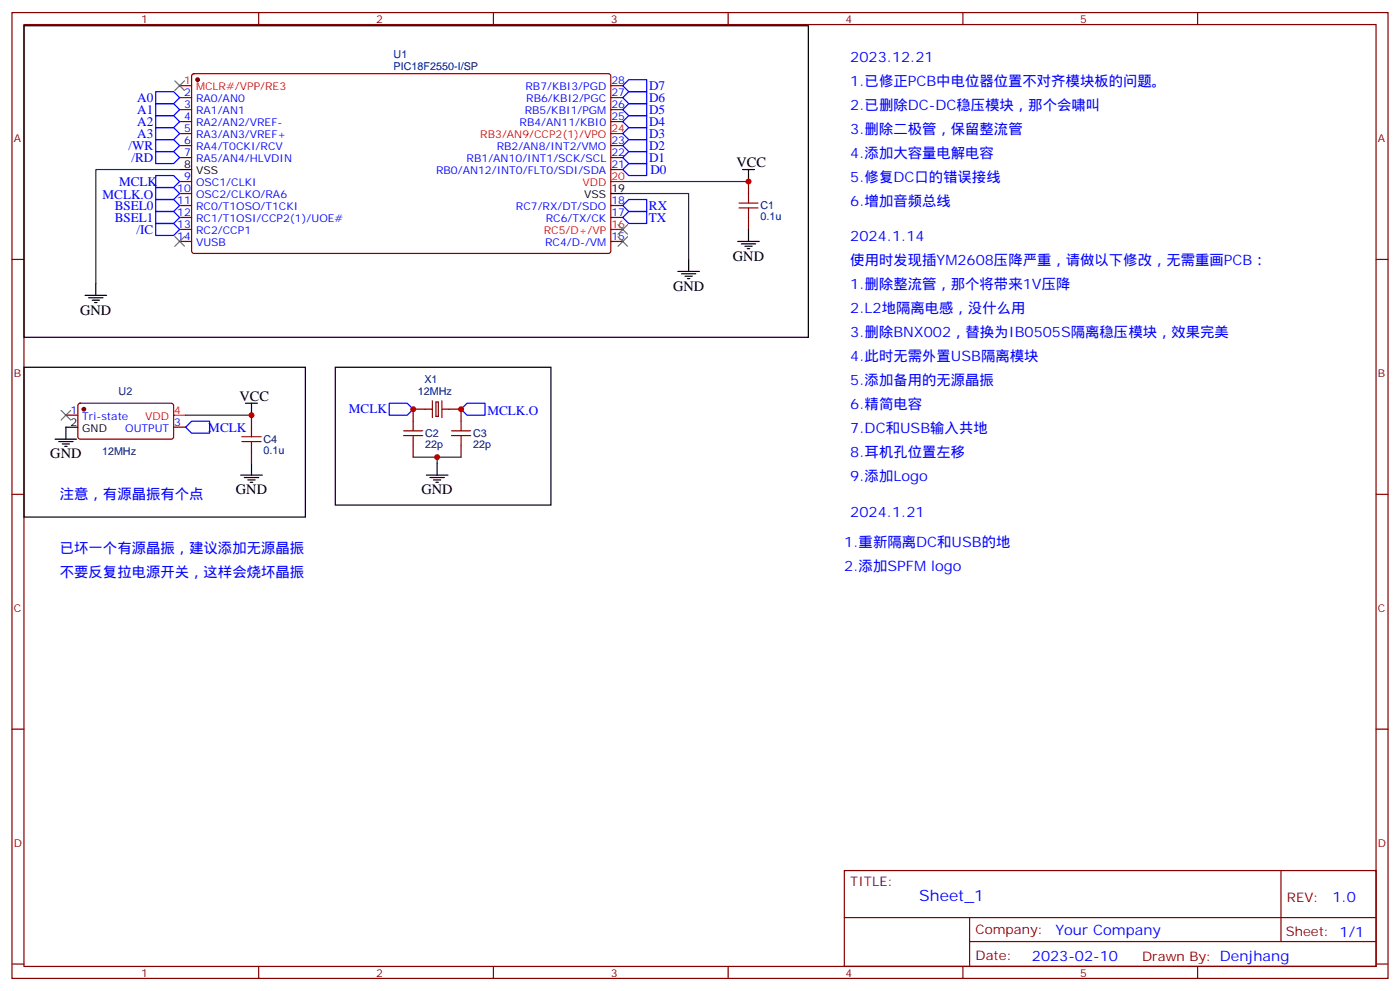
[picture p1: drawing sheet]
<svg xmlns="http://www.w3.org/2000/svg" width="412mm" height="292mm" viewBox="0 0 412 292" stroke-linecap="round" stroke-linejoin="round" font-family="sans-serif">
<g fill="none" stroke="#870000" stroke-width=".35">
<path d="M3.5 3.7h405.4v284.3h-405.4zM7.1 7.2h398.2v277.3h-398.2zM76.2 3.7v3.5M145.3 3.7v3.5M214.5 3.7v3.5M283.6 3.7v3.5M352.8 3.7v3.5M52.9 28.8h3.5M52.9 32.3h3.5M52.9 35.8h3.5M52.9 39.3h3.5M56.7 21.9l.4-.2 122.4 .1 .4 .6v51.8l-.7 .4-122.3-.1-.5-.6v-51.5z"/>
<path d="M179.9 25.2h3.5M179.9 28.8h3.5M179.9 32.3h3.5M179.9 35.8h3.5M52.9 42.9h3.5M52.9 46.4h3.5M52.9 57h3.5M52.9 53.4h3.5M179.9 42.9h3.5M179.9 46.4h3.5M179.9 49.9h3.5M220.5 53.4v3.6"/>
<path d="M3.5 76.4h3.6M52.9 60.5h3.5M52.9 64h3.5M52.9 71.1h3.5M52.9 67.6h3.5M179.9 60.5h3.5M179.9 64h3.5M179.9 71.1h3.5M220.5 64v3.6M405.3 76.4h3.6M23.2 118.9l.4-.2 27.1 .1 .5 .6-.1 9.5-.7 .4-27-.1-.5-.6v-9.2zM127.4 118v4.9"/>
<path d="M128.4 118.4h.7v4.2h-.7zM130.2 118v4.9M19.4 122.2h3.5M51.2 125.8h3.5M74.1 122.2v3.6M74.1 132.8v3.5M121.7 131.1v3.5M127.4 120.5h-5.7v3.5M130.2 120.5h5.6v3.5M135.8 131.1v3.5M3.5 145.5h3.6M405.3 145.5h3.6"/>
<path d="M3.5 214.7h3.6M405.3 214.7h3.6M248.7 256.3h156.6v28.2h-156.6zM377.3 256.3v20.9M248.7 270.1h156.5M285.6 277.2h119.6M285.6 270.1v14.2M3.5 283.8h3.6M76.2 284.5v3.5M145.3 284.5v3.5M214.5 284.5v3.5M283.6 284.5v3.5"/>
<path d="M352.8 284.5v3.5M405.3 283.8h3.6"/>
</g>
<path d="M52.9 25.2h3.5M179.9 39.3h3.5M179.9 53.4h3.5M179.9 67.6h3.5M51.2 122.2h3.5" fill="none" stroke="#f00" stroke-width=".35"/>
<g fill="none" stroke="#000" stroke-width=".35">
<path d="M7.1 7.6h231v91.7h-231zM52.9 49.9h3.5M179.9 57h3.5M218.7 49.9h3.5M220.5 49.9v3.5M199.7 79.9h6.3M202.8 76.4v3.5M217.3 71.1h6.4M218.4 71.8h4.2M219.4 72.5h2.1M220.1 73.2h.7M220.5 67.6v3.5"/>
<path d="M25 87h6.4M26.1 87.7h4.2M27.2 88.4h2.1M27.9 89.1h.7M28.2 83.4v3.6M200.7 80.6h4.3M201.8 81.3h2.1M202.5 82h.7M7.1 108.1h82.9v44.1h-82.9zM72.3 118.7h3.5M74.1 118.7v3.5M98.8 108.1h63.5v40.6h-63.5z"/>
<path d="M16.2 129.3h6.4M17.3 130h4.2M18.3 130.7h2.2M19 131.4h.8M22.9 125.8h-3.5v3.5M70.9 139.9h6.4M74.1 136.3v3.6M125.6 139.9h6.3M128.8 136.3v3.6M72 140.6h4.2M73 141.3h2.1M73.7 142h.7"/>
<path d="M126.6 140.6h4.3M127.7 141.3h2.1M128.4 142h.7"/>
</g>
<g fill="#870000" stroke="#870000" stroke-width=".35">
<circle cx="58.2" cy="23.5" r=".53"/>
<circle cx="24.7" cy="120.5" r=".53"/>
</g>
<path d="M51.5 23.8l2.8 2.8M54.3 23.8l-2.8 2.8M51.5 69.7l2.8 2.8M54.3 69.7l-2.8 2.8M182 69.7l2.9 2.8M182 66.1l2.9 2.9M184.9 69.7l-2.9 2.8M184.9 66.1l-2.9 2.9M18 120.8l2.8 2.8M20.8 120.8l-2.8 2.8" fill="none" stroke="#3c3" stroke-width=".35"/>
<g fill="none" stroke="#00f" stroke-width=".35">
<path d="M45.9 27h5.3l1.7 1.8-1.7 1.7h-5.3zM45.9 30.5h5.3l1.7 1.8-1.7 1.7h-5.3zM45.9 34h5.3l1.7 1.8-1.7 1.8h-5.3zM45.9 37.6h5.3l1.7 1.7-1.7 1.8h-5.3zM183.4 28.8l1.8-1.8h5.3v3.5h-5.3zM183.4 25.2l1.8-1.7h5.3v3.5h-5.3zM185.2 37.6h5.3v3.5h-5.3l-1.8-1.8zM185.2 34h5.3v3.6h-5.3l-1.8-1.8zM185.2 30.5h5.3v3.5h-5.3l-1.8-1.7zM45.9 41.1h5.3l1.7 1.8-1.7 1.7h-5.3zM45.9 44.6h5.3l1.7 1.8-1.7 1.8h-5.3zM45.9 58.7h5.3l1.7 1.8-1.7 1.8h-5.3z"/>
<path d="M45.9 51.7h5.3l1.7 1.7-1.7 1.8h-5.3zM45.9 55.2h5.3l1.7 1.8-1.7 1.7h-5.3zM185.2 48.2h5.3v3.5h-5.3l-1.8-1.8zM185.2 44.6h5.3v3.6h-5.3l-1.8-1.8zM185.2 41.1h5.3v3.5h-5.3l-1.8-1.7zM45.9 62.3h5.3l1.7 1.7-1.7 1.8h-5.3zM45.9 65.8h5.3l1.7 1.8-1.7 1.7h-5.3zM183.4 64l1.8-1.7h5.3v3.5h-5.3zM183.4 60.5l1.8-1.8h5.3v3.6h-5.3zM114.7 118.7h5.2l1.8 1.8-1.8 1.7h-5.2zM54.7 125.8l1.7-1.8h5.3v3.5h-5.3zM135.8 120.5l1.8-1.8h5.3v3.5h-5.3z"/>
</g>
<path d="M52.9 49.9h-24.7v33.5M183.4 57h19.4v19.4M183.4 53.4h37.1M54.7 122.2h19.4M121.7 134.6h7.1v1.7M128.8 134.6h7" fill="none" stroke="#008700" stroke-width=".35"/>
<g fill="none" stroke="#a10000" stroke-width=".35">
<path d="M217.7 59.8h5.6M220.5 57v2.8M217.7 61.2h5.6M220.5 61.2v2.8M71.3 128.6h5.6M71.3 130h5.6M74.1 125.8v2.8M74.1 130v2.8M118.9 128.2h5.6M118.9 126.8h5.6M121.7 124v2.8M121.7 128.2v2.9"/>
<path d="M133 128.2h5.6M133 126.8h5.6M135.8 124v2.8M135.8 128.2v2.9"/>
</g>
<g fill="#c00">
<circle cx="220.5" cy="53.4" r=".88"/>
<circle cx="74.1" cy="122.2" r=".88"/>
<circle cx="128.8" cy="134.6" r=".88"/>
<circle cx="121.7" cy="120.5" r=".88"/>
<circle cx="135.8" cy="120.5" r=".88"/>
</g>
<text font-size="4.6" fill="#00f" x="270.8" y="265.3">Sheet_1</text>
<g font-size="4.2" fill="#00f">
<text x="250.5" y="18.2">2023.12.21</text>
<text x="250.5" y="25.2">1.已修正PCB中电位器位置不对齐模块板的问题。</text>
<text x="250.5" y="32.3">2.已删除DC-DC稳压模块，那个会啸叫</text>
<text x="250.5" y="39.3">3.删除二极管，保留整流管</text>
<text x="250.5" y="46.4">4.添加大容量电解电容</text>
<text x="250.5" y="53.4">5.修复DC口的错误接线</text>
<text x="250.5" y="60.5">6.增加音频总线</text>
<text x="250.5" y="71.1">2024.1.14</text>
<text x="250.5" y="78.1">使用时发现插YM2608压降严重，请做以下修改，无需重画PCB：</text>
<text x="250.5" y="85.2">1.删除整流管，那个将带来1V压降</text>
<text x="250.5" y="92.3">2.L2地隔离电感，没什么用</text>
<text x="250.5" y="99.3">3.删除BNX002，替换为IB0505S隔离稳压模块，效果完美</text>
<text x="250.5" y="106.4">4.此时无需外置USB隔离模块</text>
<text x="250.5" y="113.4">5.添加备用的无源晶振</text>
<text x="250.5" y="120.5">6.精简电容</text>
<text x="250.5" y="127.5">7.DC和USB输入共地</text>
<text x="250.5" y="134.6">8.耳机孔位置左移</text>
<text x="250.5" y="141.6">9.添加Logo</text>
<text x="17.6" y="146.9">注意，有源晶振有个点</text>
<text x="250.5" y="152.2">2024.1.21</text>
<text x="248.7" y="161">1.重新隔离DC和USB的地</text>
<text x="17.6" y="162.8">已坏一个有源晶振，建议添加无源晶振</text>
<text x="17.6" y="169.9">不要反复拉电源开关，这样会烧坏晶振</text>
<text x="248.7" y="168.1">2.添加SPFM logo</text>
<text x="392.5" y="265.6">1.0</text>
<text x="310.9" y="275.1">Your Company</text>
<text x="304" y="282.9">2023-02-10</text>
</g>
<g font-size="4.2">
<text x="217" y="49.2">VCC</text>
<text x="215.9" y="76.7">GND</text>
<text x="198.3" y="85.5">GND</text>
<text x="23.6" y="92.6">GND</text>
<text x="70.6" y="118">VCC</text>
<text x="14.8" y="134.9">GND</text>
<text x="69.5" y="145.5">GND</text>
<text x="124.2" y="145.5">GND</text>
</g>
<g font-size="3.9" fill="#00f">
<text x="191.2" y="29.9">D6</text>
<text x="191.2" y="26.4">D7</text>
<text x="40.4" y="30">A0</text>
<text x="40.4" y="33.4">A1</text>
<text x="191.2" y="33.4">D5</text>
<text x="40.4" y="37">A2</text>
<text x="40.4" y="40.5">A3</text>
<text x="191.2" y="40.5">D3</text>
<text x="191.2" y="37">D4</text>
<text x="37.9" y="44.1">/WR</text>
<text x="38.7" y="47.6">/RD</text>
<text x="191.2" y="47.6">D1</text>
<text x="191.2" y="44">D2</text>
<text x="191.6" y="51.2">D0</text>
<text x="30.2" y="58.5">MCLK.O</text>
<text x="35.1" y="54.7">MCLK</text>
<text x="33.8" y="61.8">BSEL0</text>
<text x="33.8" y="65.3">BSEL1</text>
<text x="191.1" y="65.3">TX</text>
<text x="191.1" y="61.8">RX</text>
<text x="40.2" y="68.8">/IC</text>
<text x="102.8" y="121.7">MCLK</text>
<text x="143.6" y="122">MCLK.O</text>
<text x="61.4" y="127.1">MCLK</text>
</g>
<g font-size="3.9" fill="#800">
<text x="250.5" y="260.9">TITLE:</text>
<text x="379.1" y="265.6">REV:</text>
<text x="287.4" y="275.1">Company:</text>
<text x="378.7" y="275.7">Sheet: 1/1</text>
<text x="287.4" y="282.8">Date:</text>
<text x="336.4" y="282.8">Drawn By: Denjhang</text>
</g>
<g font-size="3.2" fill="#800">
<text x="41.6" y="6.7">1</text>
<text x="110.8" y="6.7">2</text>
<text x="179.9" y="6.7">3</text>
<text x="249.1" y="6.7">4</text>
<text x="318.2" y="6.7">5</text>
<text x="4.1" y="41.8">A</text>
<text x="405.9" y="41.8">A</text>
<text x="4.1" y="110.9">B</text>
<text x="405.9" y="110.9">B</text>
<text x="4.1" y="180.1">C</text>
<text x="405.9" y="180.1">C</text>
<text x="4.1" y="249.2">D</text>
<text x="405.9" y="249.2">D</text>
<text x="41.6" y="287.5">1</text>
<text x="110.8" y="287.5">2</text>
<text x="179.9" y="287.5">3</text>
<text x="249.1" y="287.5">4</text>
<text x="318.2" y="287.5">5</text>
</g>
<g font-size="3.2" fill="#000080">
<text x="116" y="17.2">U1</text>
<text x="116" y="20.5">PIC18F2550-I/SP</text>
<text x="224" y="64.8">0.1u</text>
<text x="224" y="61.6">C1</text>
<text x="125" y="112.8">X1</text>
<text x="34.9" y="116.3">U2</text>
<text x="123.1" y="116.3">12MHz</text>
<text x="77.6" y="130.4">C4</text>
<text x="125.2" y="131.8">22p</text>
<text x="125.2" y="128.7">C2</text>
<text x="139.3" y="131.8">22p</text>
<text x="139.3" y="128.7">C3</text>
<text x="30.1" y="134">12MHz</text>
<text x="77.6" y="133.6">0.1u</text>
</g>
<g font-size="3.2" fill="#00f">
<text x="54.3" y="28.4">2</text>
<text x="154.8" y="26.6">RB7/KBI3/PGD</text>
<text x="180.1" y="24.9">28</text>
<text x="180.1" y="28.4">27</text>
<text x="54.3" y="35.5">4</text>
<text x="54.3" y="31.9">3</text>
<text x="57.7" y="33.7">RA1/AN1</text>
<text x="57.7" y="30.2">RA0/AN0</text>
<text x="154.6" y="33.7">RB5/KBI1/PGM</text>
<text x="155" y="30.2">RB6/KBI2/PGC</text>
<text x="180.1" y="31.9">26</text>
<text x="180.1" y="35.5">25</text>
<text x="54.3" y="39">5</text>
<text x="57.7" y="40.7">RA3/AN3/VREF+</text>
<text x="57.7" y="37.2">RA2/AN2/VREF-</text>
<text x="153" y="37.2">RB4/AN11/KBI0</text>
<text x="54.3" y="46">7</text>
<text x="54.3" y="42.5">6</text>
<text x="57.7" y="47.8">RA5/AN4/HLVDIN</text>
<text x="57.7" y="44.3">RA4/T0CKI/RCV</text>
<text x="137.5" y="47.8">RB1/AN10/INT1/SCK/SCL</text>
<text x="146.3" y="44.3">RB2/AN8/INT2/VMO</text>
<text x="180.1" y="42.5">23</text>
<text x="180.1" y="46">22</text>
<text x="54.3" y="53.1">9</text>
<text x="128.5" y="51.3">RB0/AN12/INT0/FLT0/SDI/SDA</text>
<text x="180.1" y="49.6">21</text>
<text x="52.2" y="56.6">10</text>
<text x="57.7" y="58.4">OSC2/CLKO/RA6</text>
<text x="57.7" y="54.9">OSC1/CLKI</text>
<text x="52.2" y="63.7">12</text>
<text x="52.2" y="60.1">11</text>
<text x="57.7" y="65.4">RC1/T1OSI/CCP2(1)/UOE#</text>
<text x="57.7" y="61.9">RC0/T1OSO/T1CKI</text>
<text x="152" y="61.9">RC7/RX/DT/SDO</text>
<text x="160.7" y="65.4">RC6/TX/CK</text>
<text x="180.1" y="60.1">18</text>
<text x="180.1" y="63.7">17</text>
<text x="52.2" y="70.7">14</text>
<text x="52.2" y="67.2">13</text>
<text x="57.7" y="69">RC2/CCP1</text>
<text x="180.1" y="70.7">15</text>
<text x="57.7" y="72.5">VUSB</text>
<text x="160.6" y="72.5">RC4/D-/VM</text>
<text x="20.7" y="121.9">1</text>
<text x="24.2" y="123.6">Tri-state</text>
<text x="51.3" y="125.4">3</text>
<text x="36.9" y="127.2">OUTPUT</text>
</g>
<g font-size="3.2" fill="#f00">
<text x="54.3" y="24.9">1</text>
<text x="57.7" y="26.6">MCLR#/VPP/RE3</text>
<text x="141.5" y="40.7">RB3/AN9/CCP2(1)/VPO</text>
<text x="180.1" y="39">24</text>
<text x="180.1" y="53.1">20</text>
<text x="171.6" y="54.9">VDD</text>
<text x="160.2" y="69">RC5/D+/VP</text>
<text x="180.1" y="67.2">16</text>
<text x="42.8" y="123.6">VDD</text>
<text x="51.3" y="121.9">4</text>
</g>
<g font-size="3.2">
<text x="54.3" y="49.6">8</text>
<text x="57.7" y="51.3">VSS</text>
<text x="172.1" y="58.4">VSS</text>
<text x="180.1" y="56.6">19</text>
<text x="20.7" y="125.4">2</text>
<text x="24.2" y="127.2">GND</text>
</g>
</svg>
